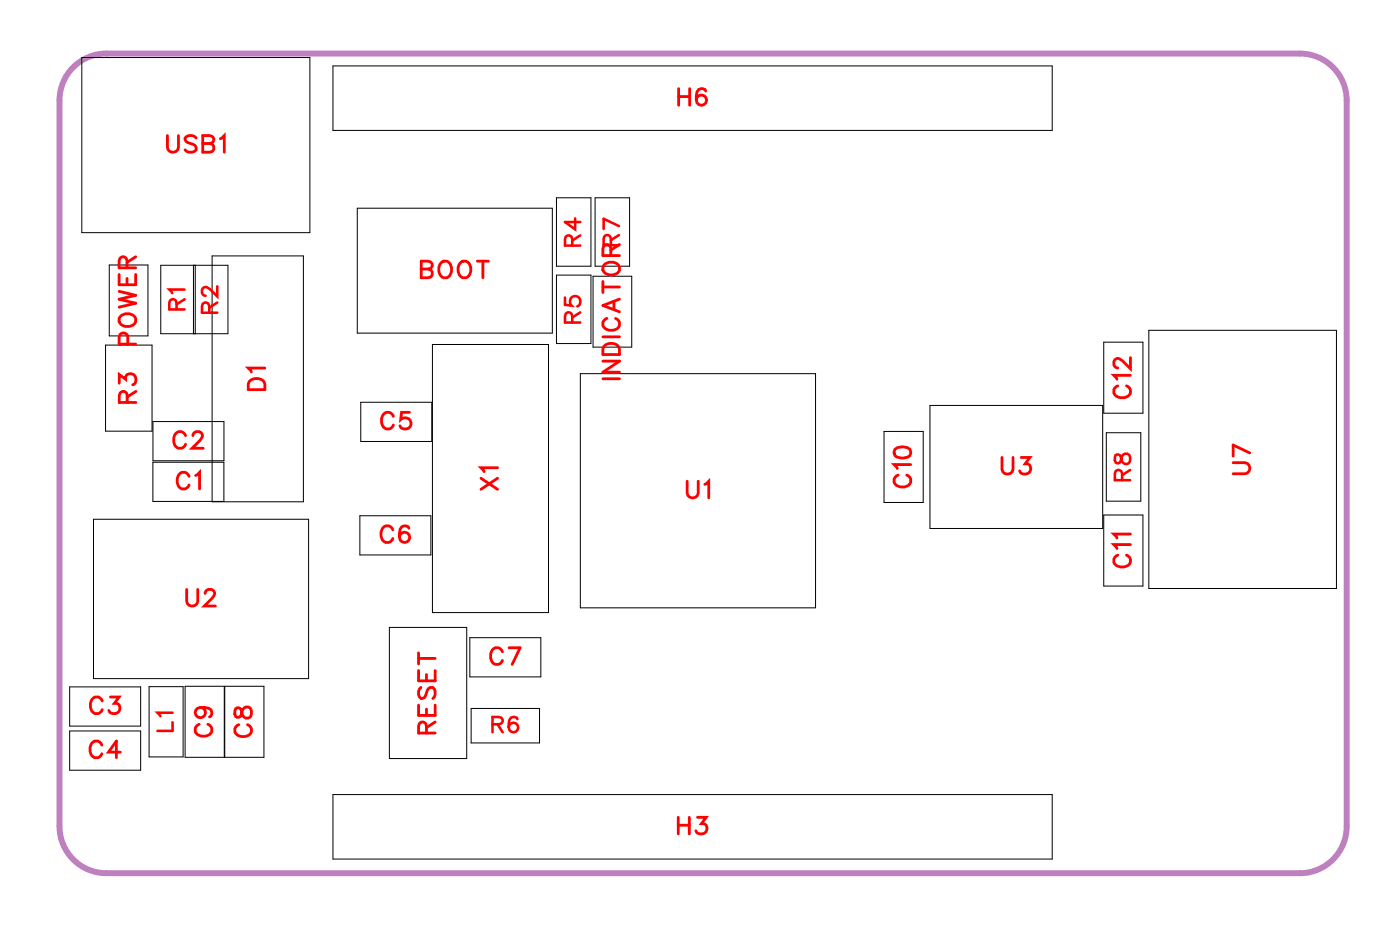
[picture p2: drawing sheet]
<svg xmlns="http://www.w3.org/2000/svg" width="60mm" height="40mm" viewBox="0 0 60 40" stroke-linecap="round" stroke-linejoin="round" font-family="sans-serif">
<path d="M3.1 2.9l.4-.3 .5-.2 .5-.1h51a2 2 0 0 1 2 2v31a2 2 0 0 1-2 2h-51a2 2 0 0 1-2-2v-31l.1-.5 .2-.5z" fill="none" stroke="#bf80bf" stroke-width=".25"/>
<g fill="none" stroke="#000" stroke-width=".04">
<path d="M3.5 2.5h9.7v7.4h-9.7zM4.5 14.7h2v3.7h-2zM4.7 11.3h1.6v3h-1.6zM6.5 18h3.1v1.7h-3.1zM6.9 11.3h2.8v3h-2.8zM8.3 11.3v3M14.2 2.8h30.8v2.8h-30.8zM15.3 8.9h8.3v5.3h-8.3zM15.4 17.2h3v1.7h-3zM18.5 14.7h4.9v11.5h-4.9zM23.8 8.4h1.5v3h-1.5zM23.8 11.7h1.5v3h-1.5z"/>
<path d="M24.8 16h10v10h-10zM25.3 11.8h1.7v3h-1.7zM25.4 8.4h1.5v3h-1.5zM37.8 18.4h1.6v3.1h-1.6zM39.7 17.3h7.4v5.3h-7.4zM47.2 14.6h1.6v3h-1.6zM47.3 18.5h1.4v2.9h-1.4zM49.1 14.1h8v11h-8zM3 29.3h3v1.7h-3zM3 31.2h3v1.7h-3zM4 22.2h9.2v6.8h-9.2zM6.4 29.3h1.4v3h-1.4z"/>
<path d="M7.9 29.3h3.4v3h-3.4zM9.6 21.4v-1.7h-3.1v1.7h6.5v-10.5h-3.9v10.5M9.6 29.3v3M14.2 33.9h30.8v2.8h-30.8zM15.4 22h3v1.7h-3zM16.6 26.8h3.3v5.6h-3.3zM20.1 27.2h3v1.7h-3zM20.1 30.3h3v1.4h-3zM47.2 22h1.6v3h-1.6z"/>
</g>
<g fill="none" stroke="#f00" stroke-width=".12">
<path d="M5.1 12.4l.7 .2-.7 .2 .7 .1-.7 .2M5.1 11.7v.5h.7v-.5M5.1 16.4v-.4l.3 .2a.24 .24 0 0 1 .3-.2 .24 .24 0 0 1 0 .4M5.2 13.5a.35 .35 0 0 1 .4-.1 .35 .35 0 0 1 .2 .4 .33 .33 0 0 1-.5 .1 .33 .33 0 0 1-.1-.4zM5.4 11.4v-.4h-.2l-.1 .4h.7M5.4 11.9v.3M5.4 17.2v-.4l-.2-.1-.1 .2v.3h.7M5.5 14.7l-.1-.4h-.2l-.1 .4h.7M5.8 11l-.4 .2M5.8 16.7l-.4 .3M7.2 5.8v.5l.2 .2 .2-.1v-.6M7.9 18.6a.26 .26 0 0 0-.3-.2 .26 .26 0 0 0-.2 .3v.2a.26 .26 0 0 0 .2 .2 .26 .26 0 0 0 .3-.1"/>
<path d="M8.2 18.6l.2-.2h.1l.1 .2-.1 .2-.3 .3h.5M8.4 5.9l-.2-.1-.3 .1 .1 .2 .4 .2v.1l-.2 .1-.3-.1M8.7 6.1l.4 .1v.2l-.1 .1h-.3v-.7l.4 .1v.2h-.1M9.4 5.9l.2-.1v.7M10.7 16.2h.2h.3l.1 .4h-.7zM11.3 15.7h-.7l.1 .2M16.8 17.8a.26 .26 0 0 0-.3-.2 .26 .26 0 0 0-.2 .3v.1a.26 .26 0 0 0 .2 .3 .26 .26 0 0 0 .3-.2M17.5 17.6h-.3l-.1 .3a.25 .25 0 0 1 .4 0 .25 .25 0 0 1 0 .4 .25 .25 0 0 1-.4-.1M18 11.5l.4 .1 .1 .1-.2 .2h-.3v-.7h.4l.1 .2-.2 .1M18.8 11.3l.1-.1a.33 .33 0 0 1 .4 .3 .33 .33 0 0 1-.4 .3l-.1-.2zM19.6 11.3l.1-.1a.33 .33 0 0 1 .4 .3 .33 .33 0 0 1-.4 .3l-.1-.2zM20.4 11.2h.5"/>
<path d="M20.6 11.2v.7M21.3 20h-.7l.1 .1M25.8 16.2h.7M25.8 15.4h.7l-.7 .5h.7M25.8 14.4h.7M25.8 12.3h.7M25.8 12v.5M25.8 14.8a.39 .39 0 0 1 .7 .1v.2h-.7zM25.9 11.3a.35 .35 0 0 1 .4-.1 .35 .35 0 0 1 .1 .4 .33 .33 0 0 1-.4 .1 .33 .33 0 0 1-.1-.4zM25.9 13.6a.26 .26 0 0 0-.1 .3 .26 .26 0 0 0 .2 .2h.2a.26 .26 0 0 0 .3-.2 .26 .26 0 0 0-.2-.3M26.1 10.9v-.4h-.3v.4h.7M26.2 12.9v.3"/>
<path d="M26.5 12.8l-.7 .2 .7 .3M26.5 10.4l-.4 .3M29 3.8v.7M29 4.1h.5M29.5 3.8v.7M30.2 3.9l-.1-.1a.35 .35 0 0 0-.4 .3 .35 .35 0 0 0 .3 .4 .22 .22 0 0 0 .2-.2 .22 .22 0 0 0-.2-.2 .22 .22 0 0 0-.2 .2M38.2 19.2l.3-.1a.3 .3 0 0 1 .4 .3 .38 .38 0 0 1-.4 .2 .38 .38 0 0 1-.3-.3zM38.9 19.8h-.7l.1 .2M42.8 19.5v.5l.2 .2 .3-.1v-.6M43.6 19.5h.4l-.2 .3a.24 .24 0 0 1 .2 .4 .24 .24 0 0 1-.4-.1M47.8 16.5a.26 .26 0 0 0-.2 .3 .26 .26 0 0 0 .3 .2h.1a.26 .26 0 0 0 .3-.2 .26 .26 0 0 0-.2-.3M48.3 16h-.7l.1 .2"/>
<path d="M48.3 15.3v.4l-.3-.3-.3-.1-.1 .1v.2l.2 .1M52.7 19.8h.5l.2 .2-.1 .2h-.6M53.4 19.3l-.7-.3v.5M4.4 31.8a.26 .26 0 0 0-.3-.2 .26 .26 0 0 0-.3 .3v.2a.26 .26 0 0 0 .3 .3 .26 .26 0 0 0 .3-.2M4.4 29.9a.26 .26 0 0 0-.3-.1 .26 .26 0 0 0-.2 .2v.2a.26 .26 0 0 0 .2 .3 .26 .26 0 0 0 .3-.2M4.7 29.8h.4l-.2 .2a.24 .24 0 0 1 .2 .4 .24 .24 0 0 1-.4-.1M5.1 32.1h-.5l.4-.5v.8M8 25.2v.5l.2 .2 .2-.1 .1-.6M8.1 20.3a.26 .26 0 0 0-.3-.1 .26 .26 0 0 0-.2 .2v.2a.26 .26 0 0 0 .2 .3 .26 .26 0 0 0 .3-.2M8.4 20.3l.1-.1v.7M8.5 30.9a.26 .26 0 0 0-.2 .3 .26 .26 0 0 0 .3 .2h.2a.26 .26 0 0 0 .3-.2 .26 .26 0 0 0-.2-.3M8.6 30.2a.22 .22 0 0 1 .2 .3 .22 .22 0 0 1-.4 .1 .22 .22 0 0 1 0-.4h.2a.34 .34 0 0 1 .4 .3v.1"/>
<path d="M8.8 25.3l.1-.1h.1l.2 .1-.1 .2-.4 .4h.5M10.1 30.3v.3h.1l.3-.4a.24 .24 0 0 1 .3 .2 .24 .24 0 0 1-.3 .3l-.1-.1-.1-.3zM10.2 30.9a.26 .26 0 0 0-.2 .3 .26 .26 0 0 0 .3 .3h.2a.26 .26 0 0 0 .2-.3 .26 .26 0 0 0-.1-.3M16.8 22.6a.26 .26 0 0 0-.3-.1 .26 .26 0 0 0-.2 .2v.2a.26 .26 0 0 0 .2 .3 .26 .26 0 0 0 .3-.2M17.5 22.6l-.1-.1a.35 .35 0 0 0-.4 .2 .35 .35 0 0 0 .3 .5 .22 .22 0 0 0 .2-.2 .22 .22 0 0 0-.2-.3 .22 .22 0 0 0-.2 .2M17.9 30.1v.4h.7v-.4M17.9 27.9v.5M17.9 28.6v.5h.7v-.5M17.9 28.1h.7M18 29.4l-.1 .1 .1 .3h.2l.2-.4h.1l.1 .1-.1 .3M18.2 31.3v-.4l-.2-.1-.1 .2v.3h.7M18.2 28.8v.3"/>
<path d="M18.2 30.3v.2M18.6 30.8l-.4 .3M20.6 20.4l.7 .5M21.3 20.4l-.7 .5M21.5 27.8a.26 .26 0 0 0-.3-.1 .26 .26 0 0 0-.2 .2v.2a.26 .26 0 0 0 .2 .3 .26 .26 0 0 0 .3-.2M21.8 27.7h.4l-.3 .7M29 34.9v.7M29 35.2h.5M29.4 20.6v.5l.2 .2 .2-.1v-.6M29.5 34.9v.7M29.8 34.9h.4l-.2 .3a.24 .24 0 0 1 .1 .4 .24 .24 0 0 1-.4-.1M30.1 20.7l.2-.1v.7"/>
<path d="M38.4 20.3a.26 .26 0 0 0-.2 .3 .26 .26 0 0 0 .3 .2h.1a.26 .26 0 0 0 .3-.2 .26 .26 0 0 0-.2-.3M47.8 23.7a.26 .26 0 0 0-.2 .3 .26 .26 0 0 0 .3 .2h.1a.26 .26 0 0 0 .3-.2 .26 .26 0 0 0-.2-.3M48.3 23.3h-.7l.1 .1M48.3 22.8h-.7l.1 .2"/>
</g>
<g fill="none" stroke="#f00" stroke-width=".11">
<path d="M7.5 13.2v-.4h-.2l-.1 .4h.7M7.9 12.4h-.7l.2 .1M7.9 12.8l-.4 .2M8.9 13.4v-.4h-.2l-.1 .4h.7M9.3 12.2v.5l-.5-.4-.2 .2 .2 .1M9.3 12.9l-.4 .2M24.1 12.7v.3h.3a.23 .23 0 0 1 0-.3 .23 .23 0 0 1 .4 0 .23 .23 0 0 1-.1 .4M24.5 10.5l-.1-.4h-.2l-.1 .4h.7M24.5 13.8l-.1-.4h-.2l-.1 .4h.7M24.6 9.3v.5l-.5-.3h.7M24.8 10.1l-.3 .2M24.8 13.3l-.3 .3"/>
<path d="M26.1 10.5v-.4h-.2l-.1 .4h.6M26.4 10l-.3 .3M26.4 9.7l-.6-.4v.5M47.7 19.4v.3l.1 .1 .3-.4a.22 .22 0 0 1 .2 .2 .22 .22 0 0 1-.2 .2l-.2-.1v-.3zM7.4 30.4h-.7l.2 .2M7.4 30.8v.4h-.7M21 30.9h.4v-.2l-.4-.1v.7M21.3 30.9l.2 .4M22.1 30.7v-.1a.32 .32 0 0 0-.4 .3 .32 .32 0 0 0 .2 .4 .2 .2 0 0 0 .2-.2 .2 .2 0 0 0-.1-.2 .2 .2 0 0 0-.3 .2M47.9 20.5v-.4h-.2l-.1 .4h.7M48.3 20.1l-.4 .2"/>
</g>
<g font-size="1.2" fill="#fff">
<text x="28.9" y="4.8">H6</text>
<text x="7.1" y="6.8">USB1</text>
<text x="6.1" y="14.8" transform="rotate(-90 6.1 14.8)">POWER</text>
<text x="6.1" y="17.2" transform="rotate(-90 6.1 17.2)">R3</text>
<text x="11.6" y="16.7" transform="rotate(-90 11.6 16.7)">D1</text>
<text x="17.9" y="12.2">BOOT</text>
<text x="26.8" y="16.2" transform="rotate(-90 26.8 16.2)">INDICATOR</text>
<text x="48.6" y="17" transform="rotate(-90 48.6 17)">C12</text>
<text x="7.4" y="19.4">C2</text>
<text x="7.5" y="21.2">C1</text>
<text x="16.2" y="23.5">C6</text>
<text x="16.2" y="18.6">C5</text>
<text x="21.6" y="21" transform="rotate(-90 21.6 21)">X1</text>
<text x="29.3" y="21.6">U1</text>
<text x="39.2" y="20.9" transform="rotate(-90 39.2 20.9)">C10</text>
<text x="42.8" y="20.5">U3</text>
<text x="53.7" y="20.3" transform="rotate(-90 53.7 20.3)">U7</text>
<text x="7.9" y="26.2">U2</text>
<text x="20.9" y="28.7">C7</text>
<text x="48.6" y="24.3" transform="rotate(-90 48.6 24.3)">C11</text>
<text x="3.8" y="32.7">C4</text>
<text x="3.8" y="30.8">C3</text>
<text x="9.3" y="31.5" transform="rotate(-90 9.3 31.5)">C9</text>
<text x="11" y="31.5" transform="rotate(-90 11 31.5)">C8</text>
<text x="18.9" y="31.4" transform="rotate(-90 18.9 31.4)">RESET</text>
<text x="28.9" y="35.9">H3</text>
</g>
<g font-size="1.1" fill="#fff">
<text x="25.1" y="10.5" transform="rotate(-90 25.1 10.5)">R4</text>
<text x="26.7" y="10.5" transform="rotate(-90 26.7 10.5)">R7</text>
<text x="8.2" y="13.3" transform="rotate(-90 8.2 13.3)">R1</text>
<text x="9.6" y="13.4" transform="rotate(-90 9.6 13.4)">R2</text>
<text x="25.1" y="13.8" transform="rotate(-90 25.1 13.8)">R5</text>
<text x="48.6" y="20.6" transform="rotate(-90 48.6 20.6)">R8</text>
<text x="7.6" y="31.3" transform="rotate(-90 7.6 31.3)">L1</text>
<text x="21" y="31.5">R6</text>
</g>
</svg>
